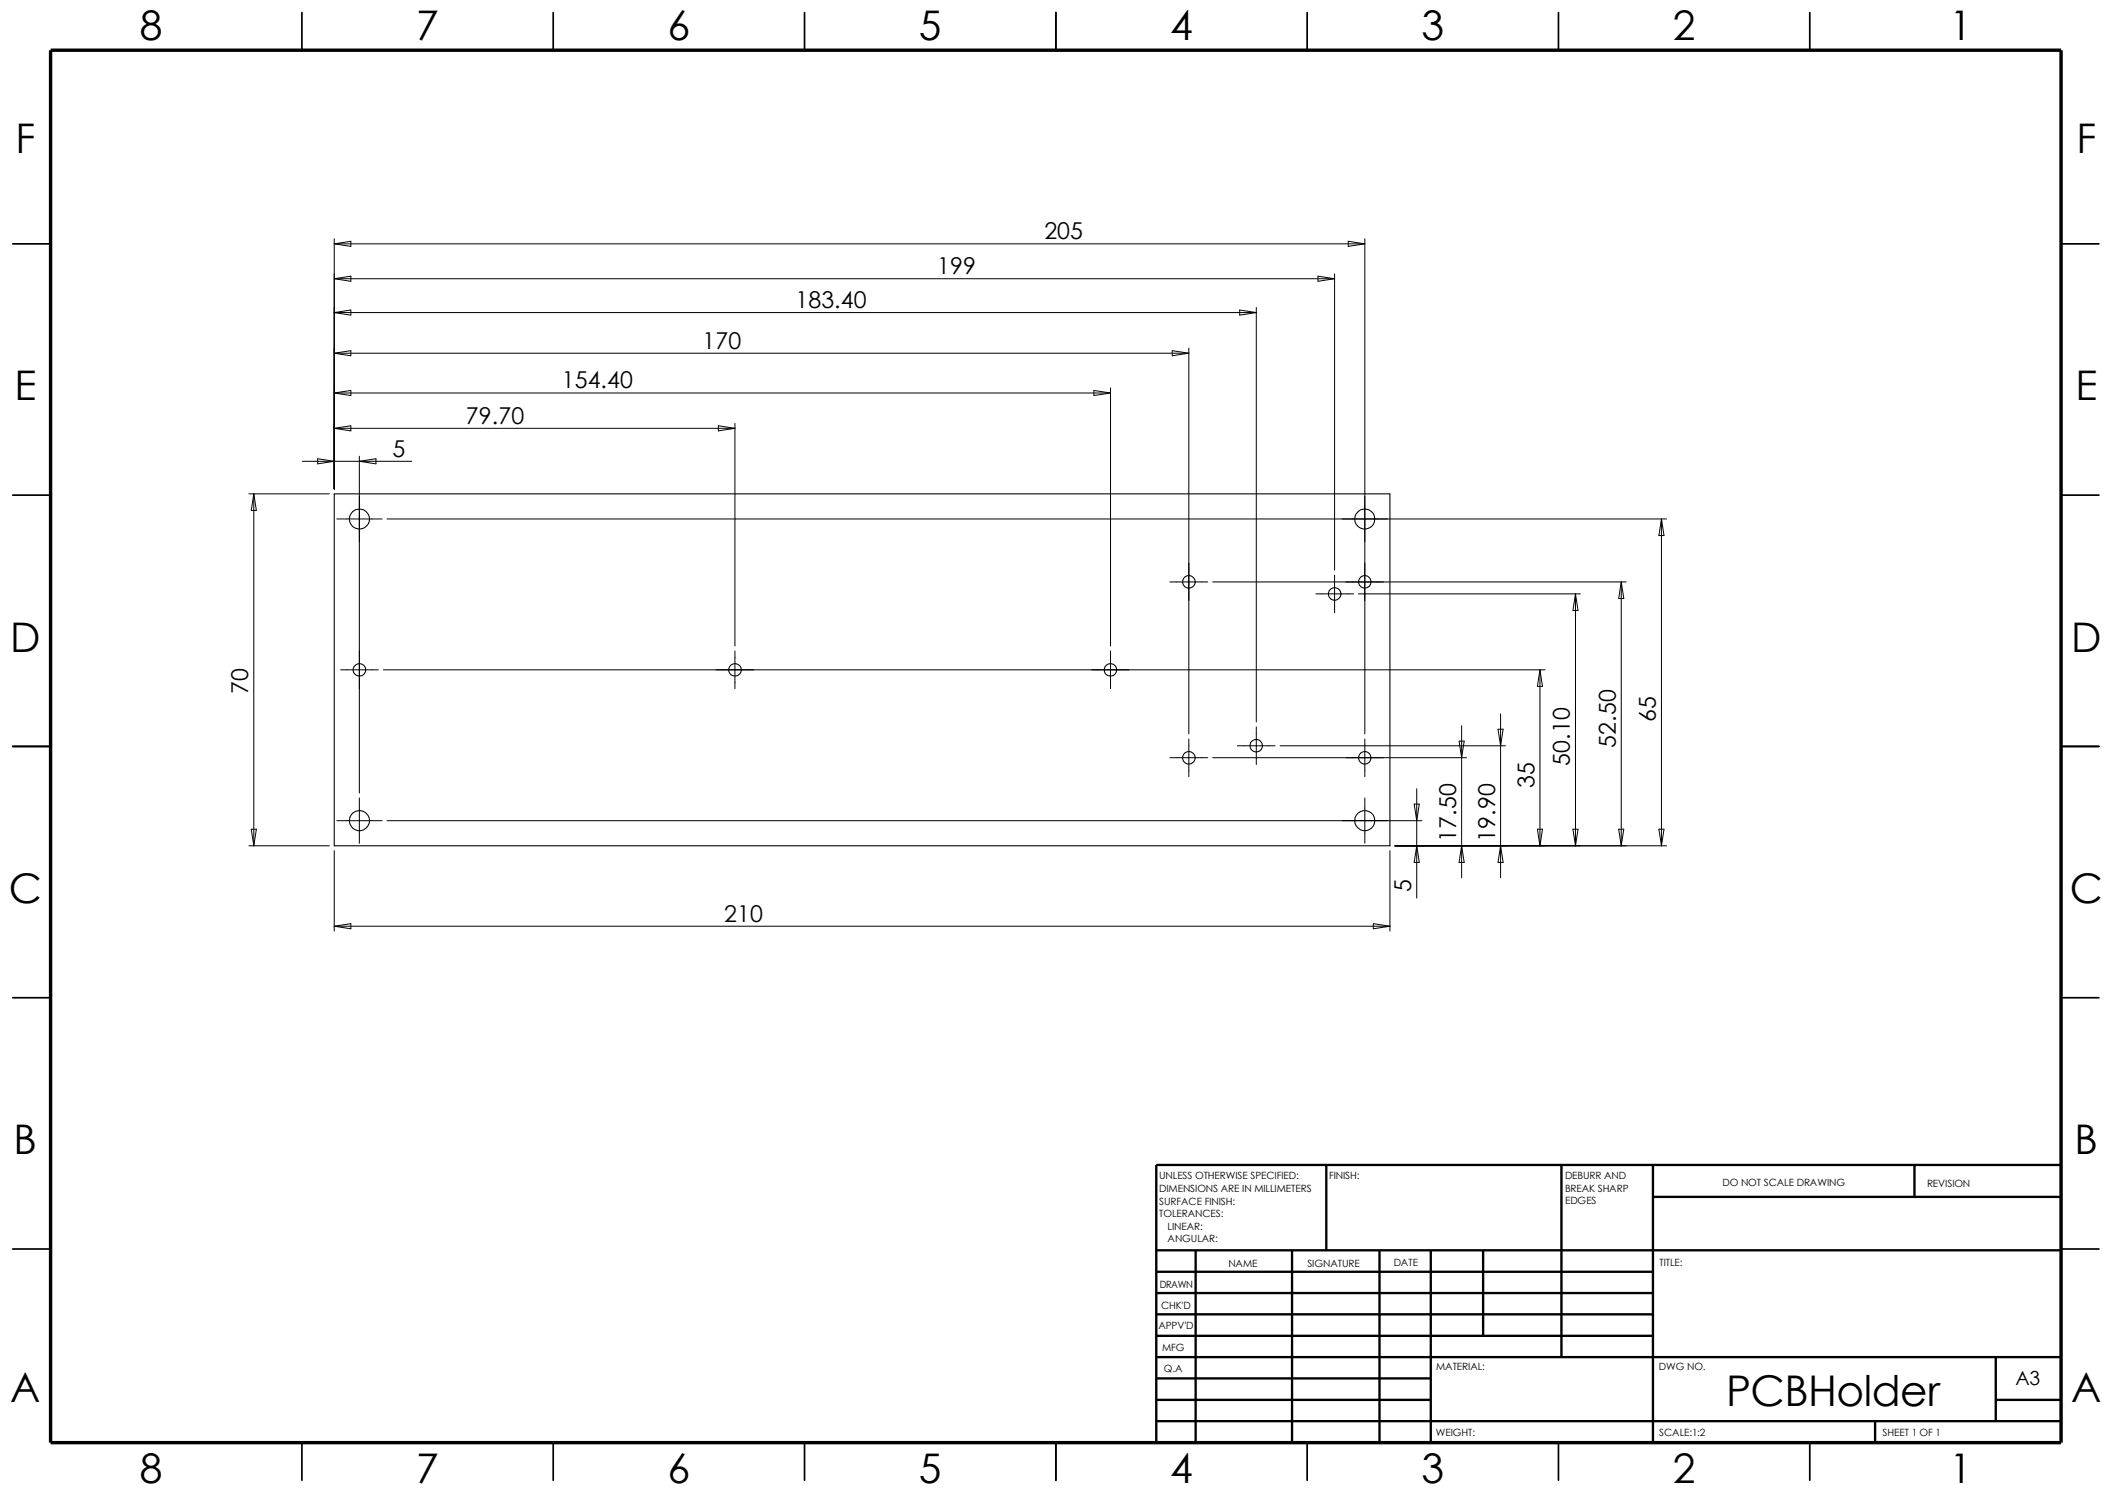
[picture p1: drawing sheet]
<svg xmlns="http://www.w3.org/2000/svg" width="420mm" height="297mm" viewBox="0 0 420 297" stroke-linecap="round" stroke-linejoin="round" font-family="sans-serif">
<g fill="none" stroke="#000" stroke-width=".34">
<path d="M60.1 2.5v7.5M110.1 2.5v7.5M160.1 2.5v7.5M210 2.5v7.5M260 2.5v7.5M310 2.5v7.5M360 2.5v7.5M2.5 48.5h7.6M410 48.5h7.6M2.5 98.5h7.6M410 98.5h7.6M2.5 148.5h7.6"/>
<path d="M410 148.5h7.6M2.5 198.5h7.6M410 198.5h7.6M2.5 248.5h7.6M410 248.5h7.6M60.1 287v7.5M110.1 287v7.5M160.1 287v7.5M210 287v7.5M260 287v7.5M310 287v7.5M360 287v7.5"/>
</g>
<g fill="none" stroke="#000" stroke-width=".47">
<path d="M263.9 231.8v17M310.6 231.8v38.2M328.8 231.8v55.2M328.8 238.1h81.2M380.9 231.8v6.3M410 231.8h-180v55.2M230 253h98.8M230 248.8h180M230 257.3h98.8M237.9 248.8v38.2M257 248.8v38.2M274.4 248.8v38.2"/>
<path d="M284.6 248.8v38.2M295.1 248.8v17M230 278.5h54.6M230 274.2h54.6M230 270h180M230 265.8h98.8M230 261.5h98.8M397 270v12.7M397 278.5h13M230 282.7h180M373 282.7v4.3"/>
</g>
<path d="M10.1 10h399.9v277h-399.9z" fill="none" stroke="#000" stroke-width=".68" stroke-linecap="butt"/>
<g fill="none" stroke="#000" stroke-width=".21">
<path d="M66.5 98.3h210v70h-210z"/>
<circle cx="71.5" cy="103.3" r="1.99"/>
<circle cx="236.5" cy="115.8" r="1.26"/>
<circle cx="265.5" cy="118.2" r="1.26"/>
<circle cx="271.5" cy="115.8" r="1.25"/>
<circle cx="271.5" cy="103.3" r="2"/>
<circle cx="71.5" cy="133.3" r="1.25"/>
<circle cx="146.2" cy="133.3" r="1.26"/>
<circle cx="220.9" cy="133.3" r="1.25"/>
<circle cx="236.5" cy="150.8" r="1.26"/>
<circle cx="249.9" cy="148.4" r="1.25"/>
<circle cx="271.5" cy="150.8" r="1.25"/>
<circle cx="71.5" cy="163.3" r="2"/>
<circle cx="271.5" cy="163.3" r="2"/>
</g>
<g fill="none" stroke="#000" stroke-width=".2">
<path d="M66.5 47.5v49.8M66.5 48.5l3.3-.5v1zM66.5 55.5l3.3-.6v1.1zM66.5 55.5h199M66.5 48.5h205M262.2 54.9l3.3 .6-3.3 .5zM265.5 54.5v58.9M268.2 48l3.3 .5-3.3 .5zM271.5 47.5v98.5M66.5 62.2l3.3-.5v1zM66.5 70.3l3.3-.5v1zM66.5 78.2l3.3-.5v1z"/>
<path d="M66.5 62.2h183.4M66.5 70.3h170M66.5 78.2h154.4M217.6 77.7l3.3 .5-3.3 .5zM220.9 77.2v51.3M233.2 69.8l3.3 .5-3.3 .5zM236.5 69.3v76.7M246.6 61.7l3.3 .5-3.3 .5zM249.9 61.2v82.4M49.5 98.3h16M50.5 98.3l.5 3.3h-1zM50.5 98.3v70"/>
<path d="M60.1 91.8h21.8M63.2 91.3l3.3 .5-3.3 .5zM66.5 85.2l3.3-.5v1zM66.5 85.2h79.7M71.5 90.8v67M71.5 91.8l3.3-.5v1zM142.9 84.7l3.3 .5-3.3 .5zM146.2 84.2v44.3M67 103.3h9M77 103.3h254.5M232.7 115.8h7.6M241.2 115.8h82.3"/>
<path d="M261.8 118.2h7.5M265.5 114.4v7.5M270.2 118.2h44.2M313.4 118.2l.5 3.3h-1zM313.4 118.2v50.1M322.5 115.8l.5 3.3h-1zM322.5 115.8v52.5M330.5 103.3l.5 3.3h-1zM330.5 103.3v65M67.8 133.3h7.5M76.3 133.3h231.1M146.2 129.5v7.5"/>
<path d="M220.9 129.5v7.5M306.4 133.3l.5 3.3h-1.1zM306.4 133.3v35M71.5 158.7v9.1M232.7 150.7h7.6M236.5 147v7.5M241.2 150.7h50.5M246.2 148.4h7.4M249.9 144.6v7.5M254.7 148.4h44.8M271.5 147v7.5M271.5 158.7v9.1"/>
<path d="M281.3 160h1.1l-.6 3.3zM281.8 156.9v21.8M290.3 147.4h1l-.5 3.3zM290.8 144.4v30.2M298 145.1h1l-.5 3.3zM298.5 142v32.6M49.5 168.3h16M50 165h1l-.5 3.3zM66.5 169.2v16.1M67 163.3h9M77 163.3h205.9M276.5 169.2v16.1"/>
<path d="M277.5 168.3h54M281.8 168.3l.6 3.3h-1.1zM290.8 168.3l.5 3.3h-1zM298.5 168.3l.5 3.3h-1zM305.8 165h1.1l-.5 3.3zM312.9 165h1l-.5 3.3zM322 165h1l-.5 3.3zM330 165h1l-.5 3.3zM66.5 184.3l3.3-.5v1zM66.5 184.3h210M273.2 183.8l3.3 .5-3.3 .5z"/>
</g>
<text font-size="8.4" x="343.4" y="279.7">PCBHolder</text>
<g font-size="8.1">
<text x="27.8" y="8">8</text>
<text x="82.8" y="8">7</text>
<text x="132.8" y="8">6</text>
<text x="182.8" y="8">5</text>
<text x="232.8" y="8">4</text>
<text x="282.8" y="8">3</text>
<text x="332.8" y="8">2</text>
<text x="387.8" y="8">1</text>
<text x="3.1" y="30.4">F</text>
<text x="413.1" y="30.4">F</text>
<text x="2.9" y="79.6">E</text>
<text x="412.9" y="79.6">E</text>
<text x="2" y="129.6">D</text>
<text x="412" y="129.6">D</text>
<text x="1.7" y="179.6">C</text>
<text x="411.8" y="179.6">C</text>
<text x="2.7" y="229.6">B</text>
<text x="412.7" y="229.6">B</text>
<text x="2" y="278.8">A</text>
<text x="412.1" y="278.8">A</text>
<text x="27.8" y="295">8</text>
<text x="82.8" y="295">7</text>
<text x="132.8" y="295">6</text>
<text x="182.8" y="295">5</text>
<text x="232.8" y="295">4</text>
<text x="282.8" y="295">3</text>
<text x="332.8" y="295">2</text>
<text x="387.8" y="295">1</text>
</g>
<g font-size="4.6">
<text x="207.8" y="47.6">205</text>
<text x="186.5" y="54.5">199</text>
<text x="158.2" y="61.3">183.40</text>
<text x="139.7" y="69.3">170</text>
<text x="111.7" y="77.3">154.40</text>
<text x="92.7" y="84.3">79.70</text>
<text x="78.1" y="90.8">5</text>
<text x="49.4" y="138.1" transform="rotate(-90 49.4 138.1)">70</text>
<text x="329.4" y="143.6" transform="rotate(-90 329.4 143.6)">65</text>
<text x="321.4" y="148.8" transform="rotate(-90 321.4 148.8)">52.50</text>
<text x="312.3" y="152.4" transform="rotate(-90 312.3 152.4)">50.10</text>
<text x="305.3" y="156.8" transform="rotate(-90 305.3 156.8)">35</text>
<text x="289.7" y="167.5" transform="rotate(-90 289.7 167.5)">17.50</text>
<text x="297.4" y="167.5" transform="rotate(-90 297.4 167.5)">19.90</text>
<text x="280.7" y="177.4" transform="rotate(-90 280.7 177.4)">5</text>
<text x="144" y="183.3">210</text>
</g>
<text font-size="3.9" x="400.9" y="275.5">A3</text>
<g font-size="2">
<text x="230.6" y="234.7">UNLESS OTHERWISE SPECIFIED:</text>
<text x="230.6" y="237.2">DIMENSIONS ARE IN MILLIMETERS</text>
<text x="230.6" y="239.6">SURFACE FINISH:</text>
<text x="264.4" y="234.7">FINISH:</text>
<text x="311.4" y="234.6">DEBURR AND</text>
<text x="311.4" y="237.1">BREAK SHARP</text>
<text x="311.4" y="239.6">EDGES</text>
<text x="342.7" y="236">DO NOT SCALE DRAWING</text>
<text x="383.4" y="236.2">REVISION</text>
<text x="230.6" y="242.1">TOLERANCES:</text>
<text x="232.3" y="244.6">LINEAR:</text>
<text x="232.3" y="247.1">ANGULAR:</text>
<text x="277.3" y="252">DATE</text>
<text x="330.1" y="252">TITLE:</text>
<text x="230.7" y="256.2">DRAWN</text>
<text x="244.4" y="252.1">NAME</text>
<text x="260.1" y="252">SIGNATURE</text>
<text x="231" y="260.4">CHK'D</text>
<text x="230.5" y="264.5">APPV'D</text>
<text x="231.2" y="268.9">MFG</text>
<text x="231.6" y="273">Q.A</text>
<text x="285.7" y="272.6">MATERIAL:</text>
<text x="330" y="272.6">DWG NO.</text>
<text x="285.7" y="285.6">WEIGHT:</text>
<text x="330.1" y="285.7">SCALE:1:2</text>
<text x="374.5" y="285.7">SHEET 1 OF 1</text>
</g>
</svg>
